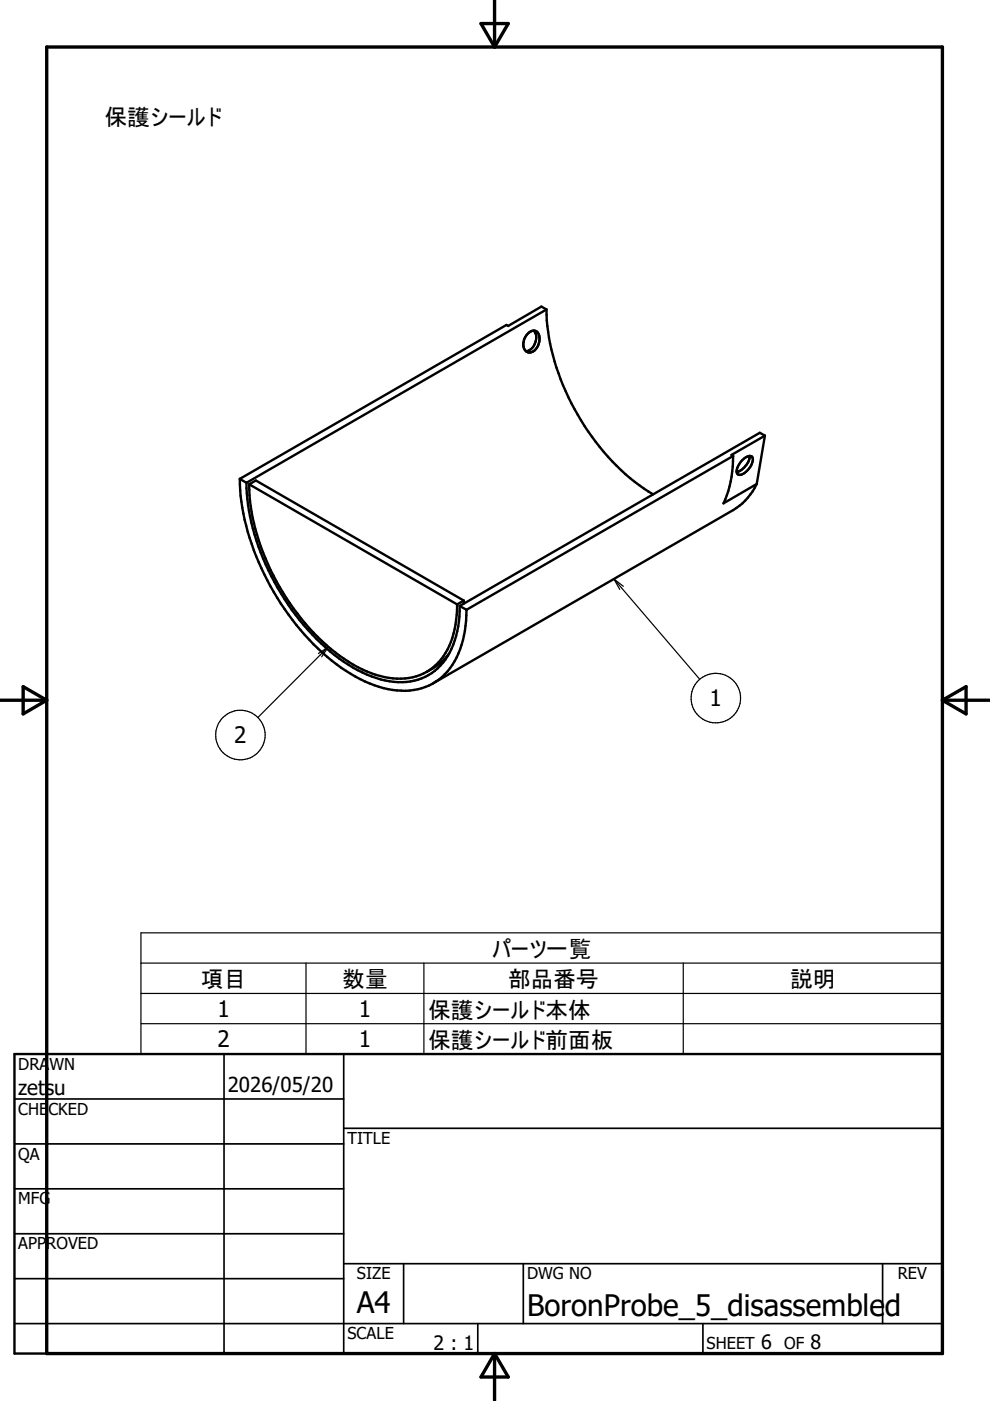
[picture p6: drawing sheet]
<svg xmlns="http://www.w3.org/2000/svg" width="210mm" height="297mm" viewBox="0 0 210 297" stroke-linecap="round" stroke-linejoin="round" font-family="sans-serif">
<g fill="none" stroke="#000" stroke-width=".51">
<path d="M111.8 70.8a1.38 1.38 0 0 1 2.3-.1 2.94 2.94 0 0 1-1.7 4 1.67 1.67 0 0 1-1.3-2.4zM113.2 70.1a2.9 2.9 0 0 1-1.7 4.4M115.9 65.6l-1.1-.6-7.1 4.1-.3-.2-56.6 32.6M115.9 65.6a47.2 47.2 0 0 0 8 24.7 45.6 45.6 0 0 0 14.6 14.5M115.9 65.6l-63.6 36.8M155.4 96.7l-56.5 32.6M155.4 96.7a23.5 23.5 0 0 1-2 10l7-4.1M157.4 97.6a1.76 1.76 0 0 1 2-.8 2.68 2.68 0 0 1-1 3 1.71 1.71 0 0 1-2 .7 2.51 2.51 0 0 1 .7-2.7zM158.9 96.7a4.1 4.1 0 0 1-2.7 3.4M162.2 92.4l-1.1-.6-63.6 36.7M162.2 92.4l-1.8 10.2M162.2 92.4l-7.1 4.1 .3 .2"/>
<path d="M50.8 101.5l1.5 .9M50.8 101.5a50.6 50.6 0 0 0 8.7 26.5 45.9 45.9 0 0 0 17.9 16.5 16.5 16.5 0 0 0 13.6 .9 14 14 0 0 0 7.4-10.6l.4-3.2 .1-2.3M52.3 102.4a48.5 48.5 0 0 0 9.6 26.9 39.3 39.3 0 0 0 16.9 14.1 13.7 13.7 0 0 0 12.7-.7 14.8 14.8 0 0 0 5.8-10.9l.2-3.3M52.8 102.7a47.4 47.4 0 0 0 11 28.4 36.4 36.4 0 0 0 15.8 12 13.6 13.6 0 0 0 10.9-.6M52.8 102.7l1.5-.8 44 25.4M52.8 102.7l44.1 25.4M160.4 102.6a13 13 0 0 1-4.9 5.5l-63.6 36.8M95.2 138.7l-2.1 2.1-2.6 1.7M96.9 128.1a18.9 18.9 0 0 1-3.4 11.8l-1.7 1.7-1.3 .9M97.5 128.5l1.4 .8M98.3 127.3v.7M98.3 127.3l-1.4 .8"/>
<path d="M3.1 223.5h196.7v63.5h-196.7z"/>
</g>
<path d="M104.9 0v10M9.9 10h189.9v277h-189.9zM102 5h5.8l-2.9 5zM-.1 148.5h10M4.9 145.6l5 2.9-5 2.9zM199.8 148.5h10M199.8 148.5l5-2.9v5.8zM104.9 287v9.9M104.9 287l2.9 5h-5.8z" fill="none" stroke="#000" stroke-width=".71"/>
<g fill="none" stroke="#000" stroke-width=".36">
<path d="M3.1 233h69.8M47.5 223.5v63.5M72.9 239.2h126.9M72.9 223.5v63.5M3.1 242.5h69.8M3.1 252.1h69.8M3.1 261.6h69.8M3.1 271.1h69.8M72.9 267.9h126.9M85.6 267.9v12.7M111 267.9v12.7M187.1 267.9v12.7"/>
<path d="M3.1 280.6h196.7M101.3 280.6v6.4M149 280.6v6.4"/>
</g>
<g fill="none" stroke="#000" stroke-width=".25">
<path d="M69.6 137.1l-14.9 15M69.6 137.1l-1.4 2.2M69.6 137.1l-2.1 1.5M130.2 122.7l18.2 21.3M130.2 122.7l2 1.6M130.2 122.7l1.2 2.3M29.9 197.8h169.9v25.7h-169.9zM29.9 204.2h169.9M29.9 210.6h169.9M29.9 217h169.9M64.9 204.2v19.3M89.9 204.2v19.3"/>
<path d="M144.9 204.2v19.3"/>
<circle cx="51" cy="155.9" r="5.2"/>
<circle cx="151.8" cy="148" r="5.3"/>
</g>
<g font-size="6.3">
<text x="75.6" y="278.4">A4</text>
<text x="111.7" y="278.9">BoronProbe_5_disassembled</text>
</g>
<g font-size="4.8">
<text x="22.2" y="26.5">保護シールド</text>
<text x="150.5" y="149.8">1</text>
<text x="49.7" y="157.6">2</text>
<text x="104.4" y="203">パーツ一覧</text>
<text x="42.6" y="209.3">項目</text>
<text x="72.6" y="209.4">数量</text>
<text x="107.7" y="209.4">部品番号</text>
<text x="167.5" y="209.4">説明</text>
<text x="46.1" y="215.6">1</text>
<text x="76.1" y="215.6">1</text>
<text x="90.8" y="215.8">保護シールド本体</text>
<text x="46.1" y="222">2</text>
<text x="76.1" y="222">1</text>
<text x="90.8" y="222.2">保護シールド前面板</text>
</g>
<g font-size="4.4">
<text x="3.9" y="232.2">zetsu</text>
<text x="48.3" y="231.5">2026/05/20</text>
</g>
<g font-size="4.2">
<text x="91.9" y="286.2">2 : 1</text>
<text x="161.4" y="286.1">6</text>
<text x="171.9" y="286.1">8</text>
</g>
<g font-size="3.5">
<text x="3.9" y="226.8">DRAWN</text>
<text x="3.9" y="236.3">CHECKED</text>
<text x="3.9" y="245.9">QA</text>
<text x="73.7" y="242.5">TITLE</text>
<text x="3.9" y="255.4">MFG</text>
<text x="3.9" y="264.9">APPROVED</text>
<text x="75.7" y="271.3">SIZE</text>
<text x="111.7" y="271.3">DWG NO</text>
<text x="190.4" y="271.2">REV</text>
<text x="73.7" y="284">SCALE</text>
<text x="149.8" y="286.1">SHEET</text>
<text x="166.3" y="286.1">OF</text>
</g>
</svg>
